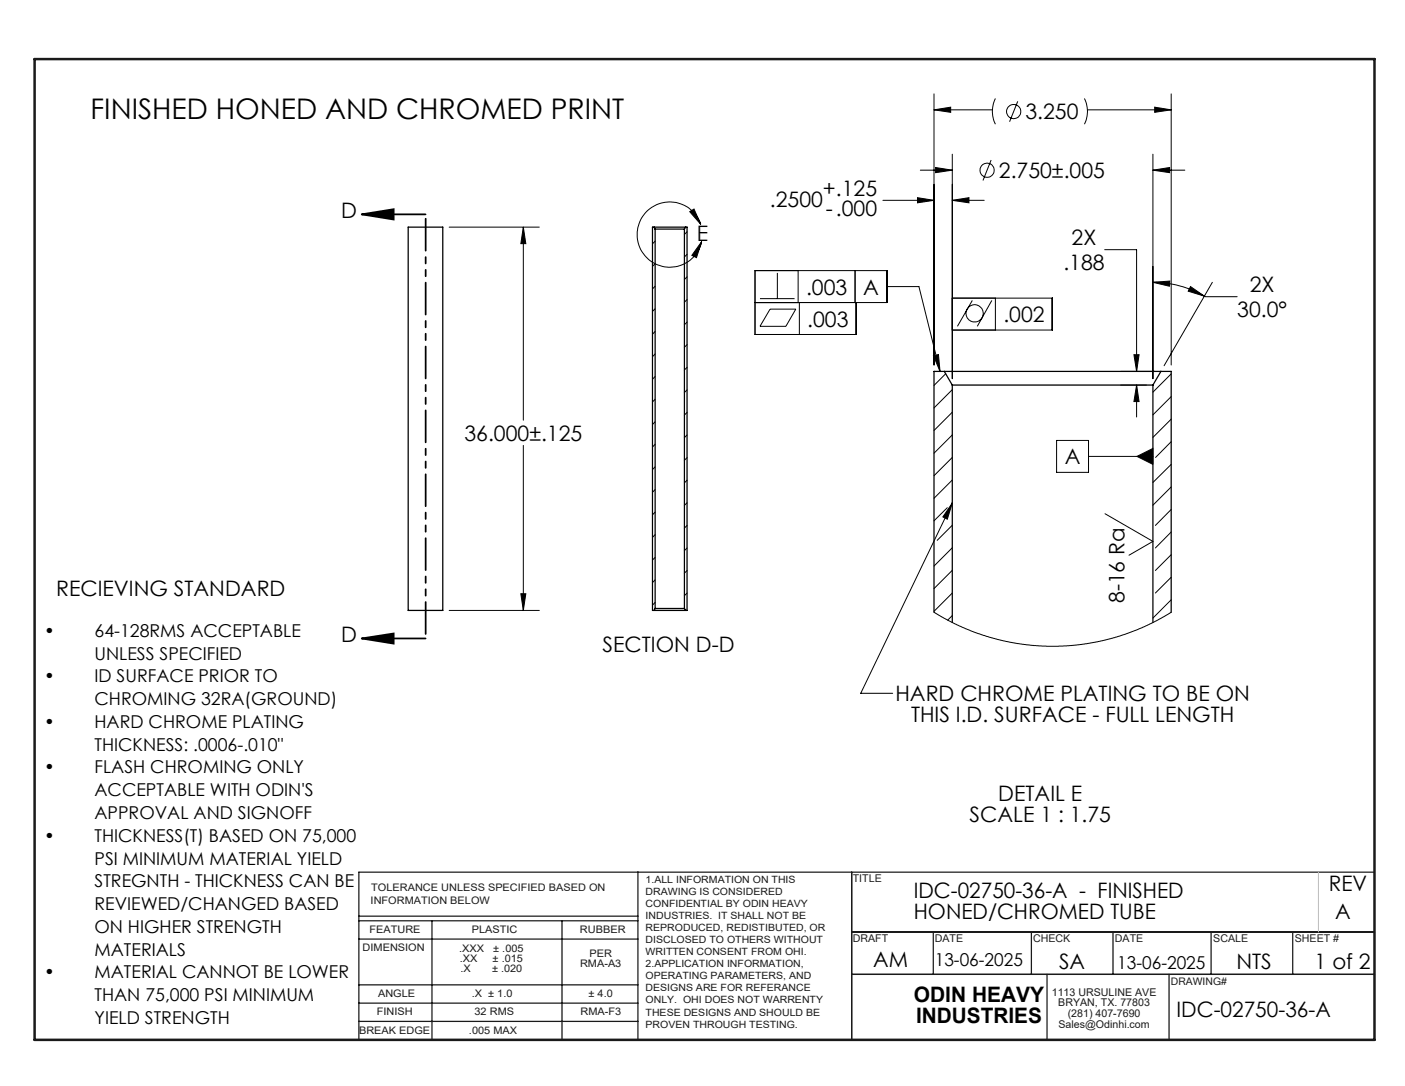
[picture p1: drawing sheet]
<svg xmlns="http://www.w3.org/2000/svg" width="279mm" height="216mm" viewBox="0 0 279 216" stroke-linecap="round" stroke-linejoin="round" font-family="sans-serif">
<g fill="none" stroke="#191924" stroke-width=".25">
<path d="M126.9 173.4v33.3M169.4 173.4v33.3M273.3 173.4h-201.9v33.3M71.4 199.4h55.5M71.4 195.8h55.5M71.4 186.7h55.5M71.4 183.1h55.5M71.4 182.1h55.5M85.9 183.1v23.6M111.8 183.1v23.6M169.4 185.3h103.9M169.4 193.7h103.9"/>
<path d="M185.6 185.3v8.4M205.1 185.3v8.4M208.2 193.7v13M221.3 185.3v8.4M232.5 193.7v13M240.8 185.3v8.4M257.1 185.3v8.4M71.4 203.1h55.5"/>
</g>
<path d="M6.9 11.7h266.4v195h-266.4z" fill="none" stroke="#191924" stroke-width=".5"/>
<path d="M262.2 173.4v11.9" fill="none" stroke="#c0c0c0" stroke-width=".2"/>
<g fill="none" stroke="#000" stroke-width=".2">
<path d="M185.7 18.7v53.9M197.9 19.6a5.7 5.7 0 0 0 0 5.1M215.7 19.6a5.7 5.7 0 0 1 0 5.1M232.9 18.7v53.9M175.6 39.8h10.1M182.5 39.3l3.2 .5-3.2 .5zM183 33.8h6.4M185.7 21.8h11.6M185.7 21.8l3.4-.5v1zM186.1 33.3l3.3 .5-3.3 .5zM189.4 39.8l3.3-.5v1zM189.4 30.7v44.6"/>
<path d="M189.4 39.8h6.3M197.1 31.8l-1.6 4.1M202.4 20.1l-1.6 4.1M216.3 21.8h16.6M229.3 33.8l3.3-.5v1zM229.3 30.7v44.6M229.3 33.8h6.3M229.6 21.3l3.3 .5-3.3 .5zM89.3 45.2h17.9M104.1 45.2v38.3M104.1 45.2l.5 3.2h-1zM130.3 47.9l-.5 .6"/>
<path d="M130.3 52.4l-.5 .6M130.3 56.9l-.5 .5M136.6 46.1l-.5 .5M136.6 50.6l-.5 .5M136.6 55l-.5 .6M136.6 59.5l-.5 .6M137.2 42.1l.8-.5 1.3 3zM139.3 44.6a6.5 6.5 0 0 0-10.1-3.1 6.5 6.5 0 0 0 .5 10.6 6.5 6.5 0 0 0 9.8-4.1M139.5 48l-1 3.2-.9-.4zM151.1 59.4h6.9M154.6 54.3v5.1M158.7 53.8v6.3"/>
<path d="M170 53.8v6.3M176.4 57h6.3l4.2 16.8M189.4 59.3h19.9v6.3h-19.9M193.4 59.7l-3 5.2M197.2 59.7l-2.9 5.2M197.9 59.3v6.3M219.7 49.6h6.3v24.2M229.3 56.1l3.3-.2v1zM229.3 56.1a20.6 20.6 0 0 1 10.2 2.8M236.7 57l2.8 1.9-3.2-1zM239.5 58.9l.2 .1h6.3M241.1 56.1l-9.6 16.6"/>
<path d="M130.3 61.4l-.5 .5M130.3 65.9l-.5 .5M130.3 70.4l-.5 .5M130.3 74.9l-.5 .5M130.3 79.4l-.5 .5M136.6 64l-.5 .6M136.6 68.5l-.5 .5M136.6 73l-.5 .6M136.6 77.5l-.5 .5M150.1 60.1h26.3v-6.3h-26.3v12.7h20.2v-6.4M153.1 61.5h5.2l-2 3.4h-5.2zM159 60.1v6.4"/>
<path d="M185.6 70.7l1-.2 .3 3.3zM188.1 74.3l-2.4 2.3M189.4 77.5l-3.7 3.6M222.8 76.6h5.2M222.8 73.8h6.8M225.5 70.5h1l-.5 3.3zM226 76.6v6.3M226 76.6l.5 3.2h-1zM232.9 78.8l-3.6 3.7M232.9 74.3l-3.6 3.7M104.1 88.5v32.9M130.3 83.9l-.5 .5"/>
<path d="M130.3 88.3l-.5 .6M130.3 92.8l-.5 .5M130.3 97.3l-.5 .6M136.6 82l-.5 .5M136.6 86.5l-.5 .5M136.6 91l-.5 .5M136.6 95.5l-.5 .5M136.6 99.9l-.5 .6M189.4 82l-3.7 3.6M189.4 86.5l-3.7 3.6M189.4 90.9l-3.7 3.7M189.4 95.4l-3.7 3.7"/>
<path d="M189.4 99.9l-.1 .1M210.1 87.6h6.4v6.3h-6.4zM216.5 90.7h12.8M226.1 90.7l3.2-1.6v3.2zM232.9 83.3l-3.6 3.7M232.9 87.8l-3.1 3.1M232.9 92.3l-3.6 3.6M232.9 96.8l-3.6 3.6M103.6 118h1l-.5 3.4zM130.3 101.8l-.5 .5M130.3 106.3l-.5 .5M130.3 110.8l-.5 .5"/>
<path d="M130.3 115.3l-.5 .5M130.3 119.8l-.5 .5M136.6 104.5l-.5 .5M136.6 108.9l-.5 .6M136.6 113.4l-.5 .5M136.6 117.9l-.5 .5M188.4 100.9l-2.7 2.6M189.4 104.4l-3 3M189.4 108.9l-3.7 3.6M189.4 113.4l-3.7 3.6M189.4 117.9l-3.7 3.6M189.4 100l-18.2 37.8h6.3"/>
<path d="M189.4 100l-1 3.2-.9-.4zM219.7 102.1l9.6 5.5-4.8 2.8M232.9 101.3l-3.1 3.2M232.9 105.8l-3.1 3.1M232.9 110.3l-3.1 3.1M232.9 114.8l-3.1 3.1M232.9 119.2l-3.6 3.7M89.3 121.4h17.9M185.7 121.7l2.8 1.6 2.8 1.4 5 1.8 3.3 .9 2.8 .6 5.7 .5 4-.1 3-.3 3.1-.5 3.3-.8 5.7-2 2.8-1.4 2.9-1.7M189.4 122.4l-.9 .9"/>
<circle cx="196.3" cy="33.8" r="1.4"/>
<circle cx="201.6" cy="22.2" r="1.42"/>
<circle cx="193.8" cy="62.3" r="1.72"/>
</g>
<path d="M71.9 42.6h12.7M71.9 42.6l6.4-1v2zM71.9 126.9h12.7M71.9 126.9l6.4-1v2.1z" fill="none" stroke="#000" stroke-width=".35"/>
<path d="M84.6 42.6v84.3" fill="none" stroke="#000" stroke-width=".35" stroke-dasharray="6.3 1.3 1.3 1.3 1.3 1.3" stroke-dashoffset="-.9"/>
<g fill="#000">
<path d="M71.9 42.6l6.4-1v2zM71.9 126.9l6.4-1v2.1z"/>
<path d="M104.1 45.2l.5 3.2h-1zM103.6 118h1l-.5 3.4zM186.1 33.3l3.3 .5-3.3 .5zM229.3 33.8l3.3-.5v1zM189.4 39.8l3.3-.5v1zM182.5 39.3l3.2 .5-3.2 .5zM236.7 57l2.8 1.9-3.2-1zM229.3 56.1l3.3-.2v1zM185.7 21.8l3.4-.5v1zM229.6 21.3l3.3 .5-3.3 .5zM226 76.6l.5 3.2h-1zM225.5 70.5h1l-.5 3.3z"/>
<path d="M137.2 42.1l.8-.5 1.3 3zM139.5 48l-1 3.2-.9-.4zM-.1 40.2v1.5zM-.1 62.4v2zM189.4 100l-1 3.2-.9-.4zM185.6 70.7l1-.2 .3 3.3zM226.1 90.7l3.2 1.6v-3.2z"/>
</g>
<g fill="none" stroke="#000" stroke-width=".25">
<path d="M81.2 45.2h6.9v76.2h-6.9zM130.1 45.2h6.2M130.1 45.2h-.3v76.2h.3M130.1 45.2l.2 .3M130.3 45.5h5.8M130.3 45.5v75.5M136.1 45.5v75.5M136.3 45.2h.3v76.2h-.3M136.3 45.2l-.2 .3M187.8 73.8h43.1M187.8 73.8h-2.1v47.9M187.8 73.8l1.6 2.8"/>
<path d="M189.4 76.6h39.9M189.4 76.6v47.2M229.3 76.6v47.2M230.9 73.8h2v47.9M230.9 73.8l-1.6 2.8M130.1 121.4h6.2M130.3 121h5.8M130.3 121l-.2 .4M136.1 121l.2 .4"/>
</g>
<text font-size="5.6" x="18" y="23.7">FINISHED HONED AND CHROMED PRINT</text>
<g font-size="4.2">
<text x="203.9" y="23.7">3.250</text>
<text x="198.6" y="35.4">2.750±.005</text>
<text x="153.1" y="41.2">.2500</text>
<text x="163.7" y="38.9">+.125</text>
<text x="67.9" y="43.4">D</text>
<text x="138.6" y="47.8">E</text>
<text x="164.2" y="43">-.000</text>
<text x="211.5" y="53.7">.188</text>
<text x="213.1" y="48.7">2X</text>
<text x="160.3" y="58.6">.003</text>
<text x="171.7" y="58.6">A</text>
<text x="248.5" y="58">2X</text>
<text x="160.5" y="64.9">.003</text>
<text x="199.5" y="64">.002</text>
<text x="246.1" y="63.1">30.0°</text>
<text x="92.4" y="87.6">36.000±.125</text>
<text x="211.8" y="92.3">A</text>
<text x="11.2" y="118.4">RECIEVING STANDARD</text>
<text x="223.6" y="119.9" transform="rotate(-90 223.6 119.9)">8-16 Ra</text>
<text x="67.9" y="127.7">D</text>
<text x="119.8" y="129.6">SECTION D-D</text>
<text x="178.1" y="139.4">HARD CHROME PLATING TO BE ON</text>
<text x="181.2" y="143.6">THIS I.D. SURFACE - FULL LENGTH</text>
<text x="198.5" y="159.3">DETAIL E</text>
<text x="192.8" y="163.5">SCALE 1 : 1.75</text>
<text x="181.7" y="178.5">IDC-02750-36-A - FINISHED</text>
<text x="264.3" y="177.1">REV</text>
<text x="181.7" y="182.6">HONED/CHROMED TUBE</text>
<text x="265.5" y="182.6">A</text>
<text x="173.6" y="192.3">AM</text>
<text x="210.6" y="192.5">SA</text>
<text x="245.9" y="192.5">NTS</text>
<text x="261.4" y="192.5">1 of 2</text>
<text x="181.7" y="199.2">ODIN HEAVY</text>
<text x="182.2" y="203.4">INDUSTRIES</text>
<text x="234" y="202.2">IDC-02750-36-A</text>
</g>
<g font-size="3.5">
<text x="8.8" y="126.6">•</text>
<text x="18.8" y="126.6">64-128RMS ACCEPTABLE</text>
<text x="18.8" y="131.1">UNLESS SPECIFIED</text>
<text x="8.8" y="135.7">•</text>
<text x="18.8" y="135.7">ID SURFACE PRIOR TO</text>
<text x="18.8" y="140.2">CHROMING 32RA(GROUND)</text>
<text x="8.8" y="144.7">•</text>
<text x="18.8" y="144.7">HARD CHROME PLATING</text>
<text x="18.8" y="149.2">THICKNESS: .0006-.010&quot;</text>
<text x="8.8" y="153.8">•</text>
<text x="18.8" y="153.8">FLASH CHROMING ONLY</text>
<text x="18.8" y="158.3">ACCEPTABLE WITH ODIN'S</text>
<text x="8.8" y="167.3">•</text>
<text x="18.8" y="162.8">APPROVAL AND SIGNOFF</text>
<text x="18.8" y="167.3">THICKNESS(T) BASED ON 75,000</text>
<text x="18.8" y="171.9">PSI MINIMUM MATERIAL YIELD</text>
<text x="18.8" y="176.4">STREGNTH - THICKNESS CAN BE</text>
<text x="18.8" y="180.9">REVIEWED/CHANGED BASED</text>
<text x="18.8" y="185.4">ON HIGHER STRENGTH</text>
<text x="18.8" y="190">MATERIALS</text>
<text x="8.8" y="194.5">•</text>
<text x="18.8" y="194.5">MATERIAL CANNOT BE LOWER</text>
<text x="185.9" y="192.1">13-06-2025</text>
<text x="222.2" y="192.6">13-06-2025</text>
<text x="18.8" y="199">THAN 75,000 PSI MINIMUM</text>
<text x="18.8" y="203.6">YIELD STRENGTH</text>
</g>
<g font-size="2.1" fill="#191924">
<text x="73.7" y="179.7">INFORMATION BELOW</text>
<text x="73.8" y="177.1">TOLERANCE UNLESS SPECIFIED BASED ON</text>
<text x="169.6" y="175.3">TITLE</text>
<text x="73.5" y="185.4">FEATURE</text>
<text x="93.8" y="185.4">PLASTIC</text>
<text x="115.3" y="185.5">RUBBER</text>
<text x="72.1" y="189.1">DIMENSION</text>
<text x="91.3" y="189.3">.XXX</text>
<text x="91.4" y="191.2">.XX</text>
<text x="98" y="191.2">± .015</text>
<text x="98.1" y="189.3">± .005</text>
<text x="117.2" y="190.3">PER</text>
<text x="169.6" y="187.3">DRAFT</text>
<text x="185.9" y="187.3">DATE</text>
<text x="205.4" y="187.3">CHECK</text>
<text x="221.7" y="187.3">DATE</text>
<text x="241.3" y="187.3">SCALE</text>
<text x="257.5" y="187.3">SHEET #</text>
<text x="91.5" y="193.1">.X</text>
<text x="97.8" y="193.1">± .020</text>
<text x="115.3" y="192.3">RMA-A3</text>
<text x="209.2" y="198">1113 URSULINE AVE</text>
<text x="232.8" y="195.9">DRAWING#</text>
<text x="74.9" y="201.8">FINISH</text>
<text x="75.2" y="198.2">ANGLE</text>
<text x="93.8" y="198.2">.X ± 1.0</text>
<text x="94.4" y="201.8">32 RMS</text>
<text x="115.5" y="201.8">RMA-F3</text>
<text x="117" y="198.2">± 4.0</text>
<text x="210.5" y="200.1">BRYAN, TX. 77803</text>
<text x="212.3" y="202.2">(281) 407-7690</text>
<text x="71.4" y="205.6">BREAK EDGE</text>
<text x="93.3" y="205.6">.005 MAX</text>
<text x="210.5" y="204.3">Sales@Odinhi.com</text>
</g>
<g font-size="2" fill="#191924">
<text x="128.4" y="175.4">1.ALL INFORMATION ON THIS</text>
<text x="128.4" y="177.9">DRAWING IS CONSIDERED</text>
<text x="128.4" y="180.3">CONFIDENTIAL BY ODIN HEAVY</text>
<text x="128.4" y="182.7">INDUSTRIES. IT SHALL NOT BE</text>
<text x="128.4" y="185.1">REPRODUCED, REDISTIBUTED, OR</text>
<text x="128.4" y="187.5">DISCLOSED TO OTHERS WITHOUT</text>
<text x="128.4" y="189.9">WRITTEN CONSENT FROM OHI.</text>
<text x="128.4" y="192.3">2.APPLICATION INFORMATION,</text>
<text x="128.4" y="194.7">OPERATING PARAMETERS, AND</text>
<text x="128.4" y="197.1">DESIGNS ARE FOR REFERANCE</text>
<text x="128.4" y="199.5">ONLY. OHI DOES NOT WARRENTY</text>
<text x="128.4" y="201.9">THESE DESIGNS AND SHOULD BE</text>
<text x="128.4" y="204.3">PROVEN THROUGH TESTING.</text>
</g>
</svg>
